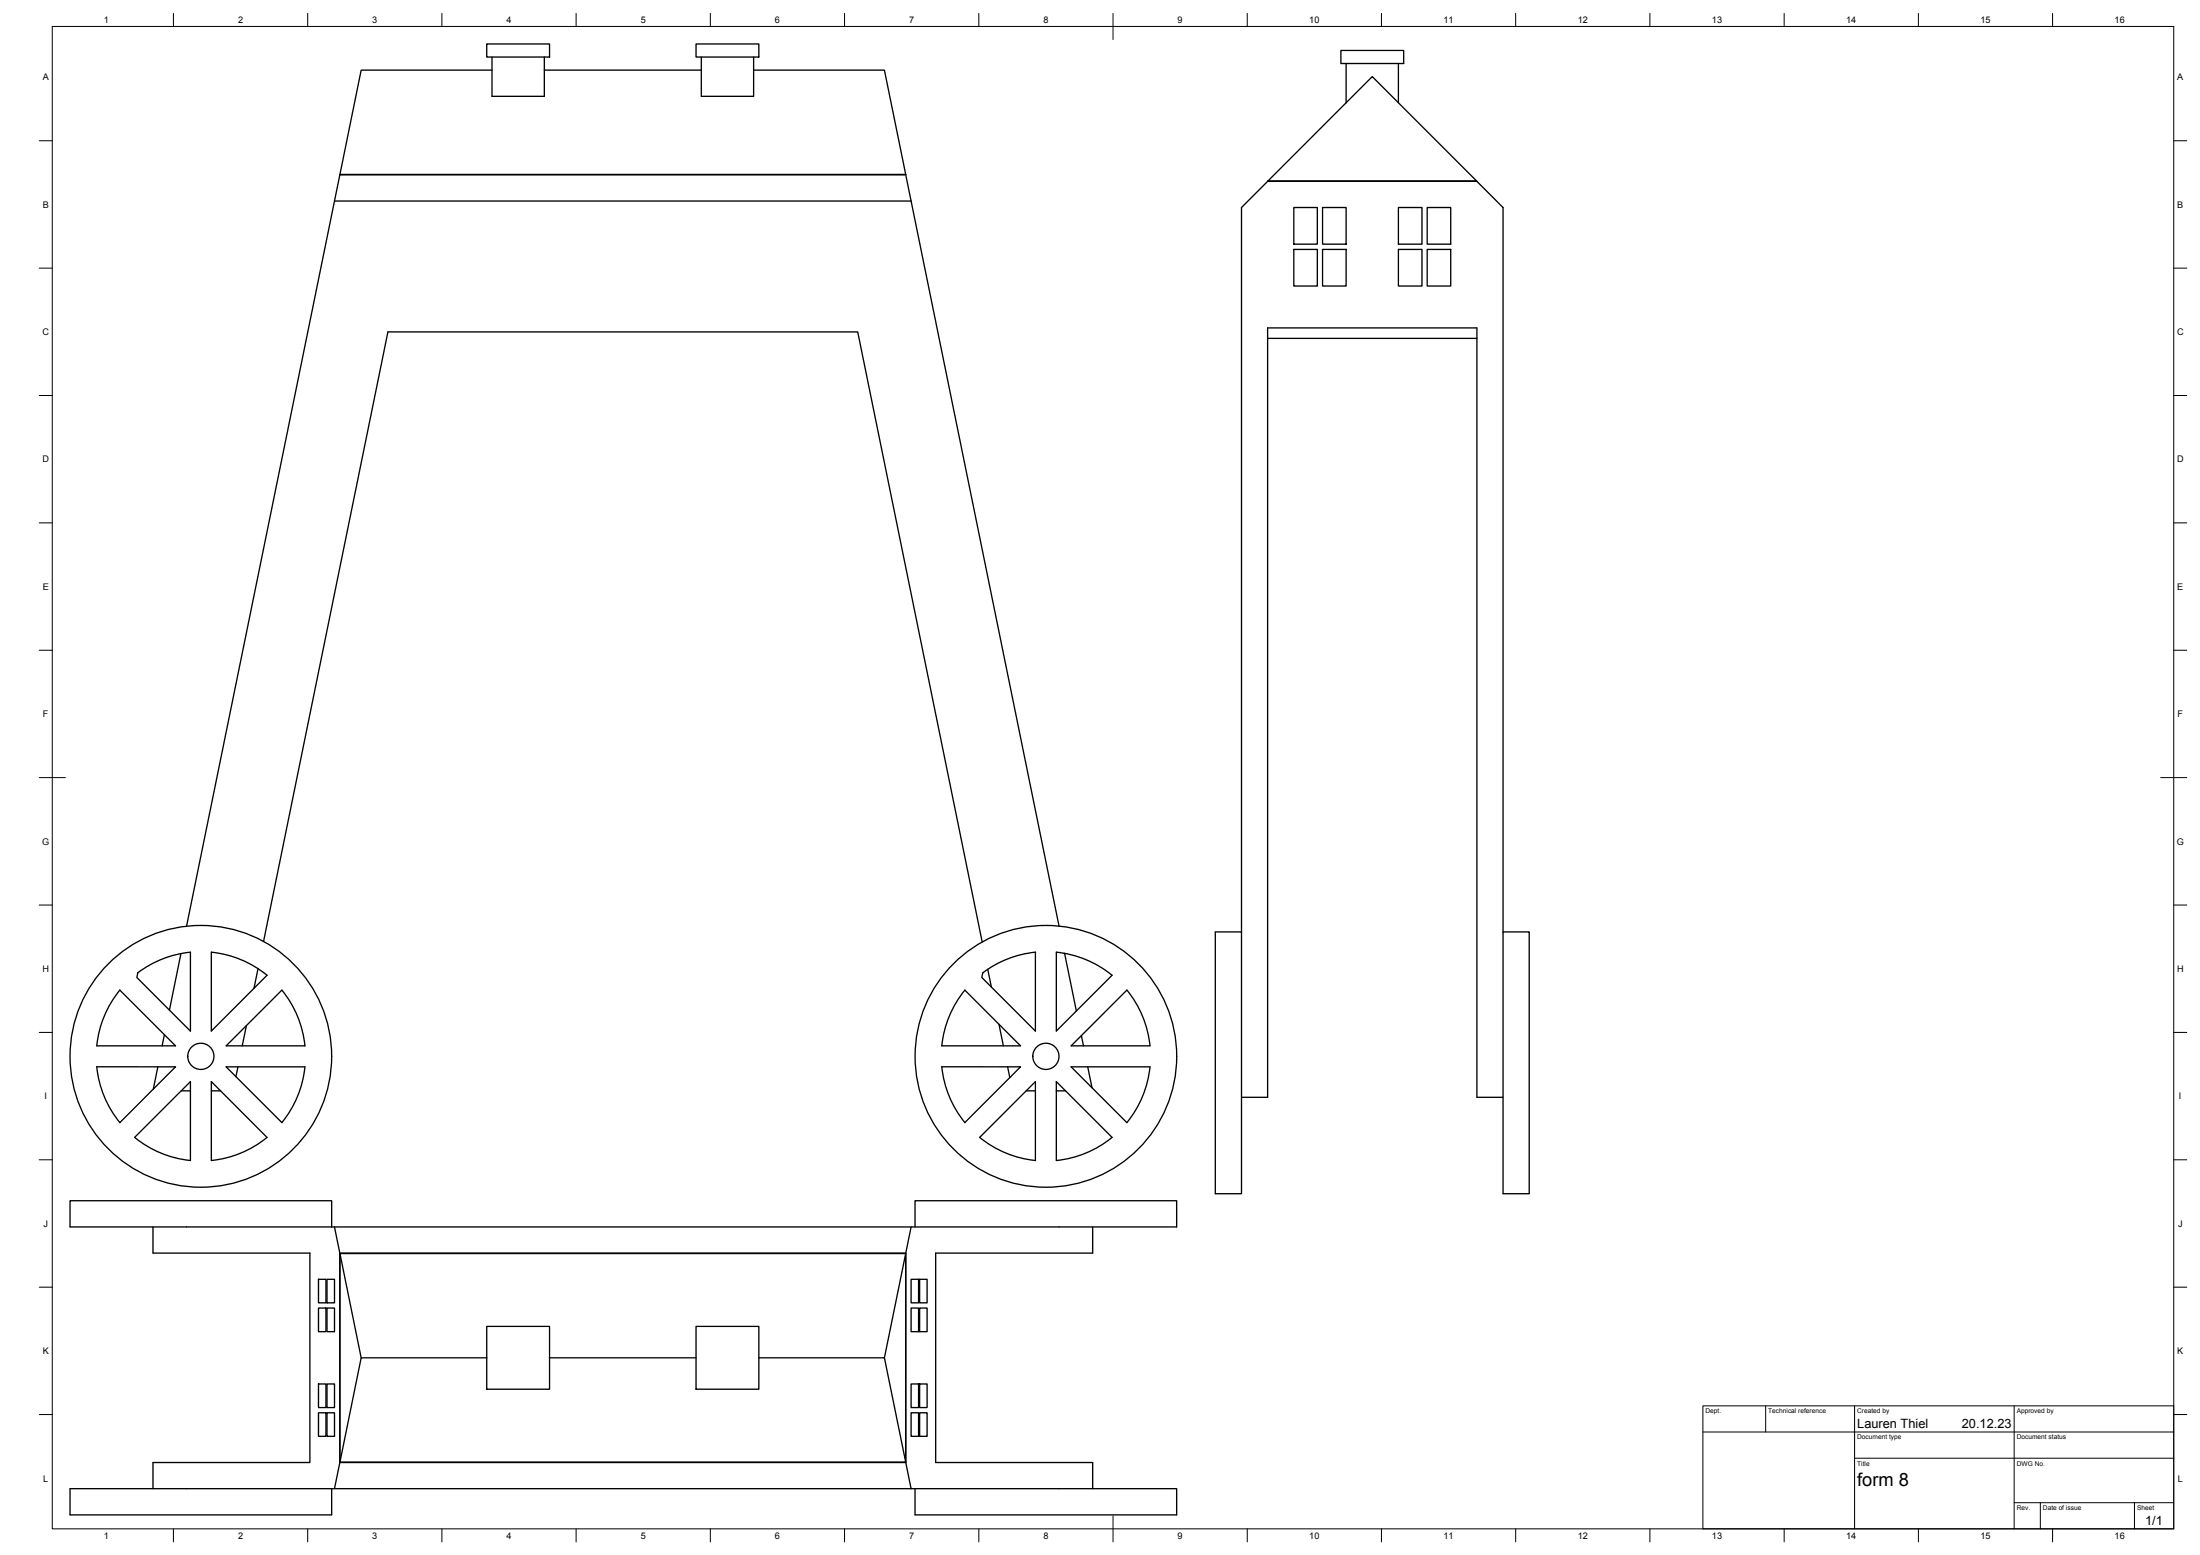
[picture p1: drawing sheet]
<svg xmlns="http://www.w3.org/2000/svg" width="841mm" height="594mm" viewBox="0 0 841 594" stroke-linecap="round" stroke-linejoin="round" font-family="sans-serif">
<!-- layer: Visible -->
<g fill="none" stroke="#000" stroke-width=".51">
<path d="M186.1 16.8h24v5h-24zM266.1 16.8h24v5h-24zM512.6 19.3h24v5h-24zM188.1 26.8h-50l-8.2 40h216.4l-8.2-40h-50M188.1 21.8v15h20v-15M208.1 26.8h60M268.1 21.8v15h20v-15M514.6 24.3v15M524.6 29.3l40 40h-80zM534.6 24.3v15M127.9 76.8l2-10.2h216.3l2.1 10.2M348.3 76.8h-220.4l-56.6 277.1"/>
<path d="M348.3 76.8l56.6 277M494.6 79.3h9v14h-9zM505.6 79.3h9v14h-9zM534.6 79.3h9v14h-9zM545.6 79.3h9v14h-9zM494.6 95.3h9v14h-9zM505.6 95.3h9v14h-9zM534.6 95.3h9v14h-9zM545.6 95.3h9v14h-9zM484.6 129.3h80M100.8 359.7l47.5-232.9h179.6l47.6 233.1M474.6 356h-10v100h10v-376.7l10.2-10.2h79.6l10.2 10.2v376.7h10v-100h-10"/>
<path d="M45.8 378.3l21.3 21.3h-30.1a40 40 0 0 1 8.8-21.3zM52.7 371.6a40 40 0 0 1 20.1-7.8v30.1l-20.5-20.5zM69.2 364.3l-4.4 21.6M80.8 363.8a40 40 0 0 1 21.3 8.8l-21.3 21.3zM98.6 370.1l-1.5 7.5M107.7 378.3a40 40 0 0 1 8.9 21.3h-30.1l21.3-21.3M368.9 378.3a40 40 0 0 0-8.9 21.3h30.1l-21.3-21.3M375.7 371.6a40 40 0 0 1 20.1-7.8v30.1l-20.5-20.5zM377.6 370.3l1.4 6.8M403.8 363.8v30.1l21.3-21.3a40 40 0 0 0-21.3-8.8M407 364.2l4.5 22M430.8 378.3a40 40 0 0 1 8.8 21.3h-30.1l21.3-21.3"/>
<path d="M62.8 395.3l-.8 4.3M94.2 391.8l-1.6 7.8M381.9 391.3l1.7 8.3M413.4 395.6l.8 4M37 407.6h30.1l-21.3 21.3a40.3 40.3 0 0 1-8.8-21.3zM60.3 407.6l-1.7 8.5M69.3 416.7h3.5M80.8 413.2l21.3 21.3a40 40 0 0 1-21.3 8.9zM80.8 416.7h3.5M91 407.6l-.8 3.7M385.2 407.6l.8 4.1M392.3 416.7h3.5"/>
<path d="M395.8 413.2v30.2a40 40 0 0 1-21.3-8.9zM403.8 416.7h3.5M415.8 407.6l1.6 8M474.6 419.2h10v-293.9h80v293.9h10M51.5 434.5a40 40 0 0 0 21.3 8.9v-30.2l-21.3 21.3M107.7 428.9a40 40 0 0 0 8.9-21.3h-30.2l21.4 21.3M368.9 428.9a40.3 40.3 0 0 1-8.9-21.3h30.1l-21.3 21.3M430.8 428.9a40 40 0 0 0 8.8-21.3h-30.1l21.3 21.3M403.8 443.4a40 40 0 0 0 21.3-8.9l-21.3-21.3v30.2M58.5 468.7v10h60v80.1h-60v9.9M126.8 468.7v-10h-100v10h423v-10h-100v10M127.9 468.7l2 10.2v79.7l-2 10.1"/>
<path d="M129.9 478.7v80.1M129.9 478.9h216.3M346.3 478.7v80.1M348.3 468.7l-2.1 10.2v79.7l2.1 10.1M417.7 468.7v10h-60v80.1h60v9.9M121.8 499.7h2.8v9.1h-2.8zM121.8 488.8h2.8v8.9h-2.8zM125 499.7h2.9v9.1h-2.9zM125 488.8h2.9v8.9h-2.9zM348.3 499.7h2.9v9.1h-2.9zM348.3 488.8h2.9v8.9h-2.9zM351.6 499.7h2.8v9.1h-2.8z"/>
<path d="M351.6 488.8h2.8v8.9h-2.8zM138.1 518.7l-8.2-40h216.4l-8.2 40M186.1 518.7h-48l-8.2 40.1h216.4l-8.2-40.1h-48M186.1 506.7h24v24h-24zM210.1 518.7h56M266.1 506.7h24v24h-24zM121.8 539.7h2.8v9h-2.8zM121.8 528.7h2.8v9.1h-2.8zM125 539.7h2.9v9h-2.9zM125 528.7h2.9v9.1h-2.9zM348.3 539.7h2.9v9h-2.9zM348.3 528.7h2.9v9.1h-2.9z"/>
<path d="M351.6 539.7h2.8v9h-2.8zM351.6 528.7h2.8v9.1h-2.8zM129.9 558.6h216.3M126.8 568.7v10.1h-100v-10.1h423v10.1h-100v-10.1"/>
<circle cx="76.8" cy="403.6" r="50"/>
<circle cx="76.8" cy="403.6" r="5"/>
<circle cx="399.8" cy="403.6" r="50"/>
<circle cx="399.8" cy="403.6" r="5"/>
</g>
<!-- layer: BORDER -->
<g fill="none" stroke="#000" stroke-width=".38">
<path d="M20 10.1h811v574h-811zM66.3 5.1v5M117.6 5.1v5M168.9 5.1v5M220.2 5.1v5M271.5 5.1v5M322.9 5.1v5M374.2 5.1v5M425.5 5.1v10M476.8 5.1v5M528.1 5.1v5M579.4 5.1v5"/>
<path d="M630.7 5.1v5M682.1 5.1v5M733.4 5.1v5M784.7 5.1v5M15 53.8h5M831 53.8h5M15 102.4h5M831 102.4h5M15 151.1h5M831 151.1h5M15 199.8h5M831 199.8h5"/>
<path d="M15 248.4h5M831 248.4h5M15 297.1h10M826 297.1h10M15 345.8h5M831 345.8h5M15 394.4h5M831 394.4h5M15 443.1h5M831 443.1h5M15 491.8h5M831 491.8h5"/>
<path d="M15 540.4h5M831 540.4h5M425.5 579.1v10M66.3 584.1v5M117.6 584.1v5M168.9 584.1v5M220.2 584.1v5M271.5 584.1v5M322.9 584.1v5M374.2 584.1v5M476.8 584.1v5M528.1 584.1v5"/>
<path d="M579.4 584.1v5M630.7 584.1v5M682.1 584.1v5M733.4 584.1v5M784.7 584.1v5"/>
</g>
<!-- layer: TITLEBLOCK -->
<path d="M651 537.1h180v47h-180zM675 537.1v10M709 537.1v47M770 537.1v47M651 547.1h180M709 557.1h122M770 574.1h61M780 574.1v10M816 574.1v10" fill="none" stroke="#000" stroke-width=".38"/>
<text font-size="7" x="710" y="567.6">form 8</text>
<g font-size="4.9">
<text x="710" y="545.6">Lauren Thiel</text>
<text x="750" y="545.6">20.12.23</text>
<text x="820.1" y="582.7">1/1</text>
</g>
<g font-size="3.5">
<text x="39.7" y="8.9">1</text>
<text x="91" y="8.9">2</text>
<text x="142.3" y="8.8">3</text>
<text x="193.6" y="8.9">4</text>
<text x="244.9" y="8.8">5</text>
<text x="296.2" y="8.8">6</text>
<text x="347.6" y="8.8">7</text>
<text x="398.9" y="8.8">8</text>
<text x="450.2" y="8.8">9</text>
<text x="500.5" y="8.8">10</text>
<text x="551.8" y="8.9">11</text>
<text x="603.1" y="8.9">12</text>
<text x="654.5" y="8.8">13</text>
<text x="705.8" y="8.9">14</text>
<text x="757.1" y="8.8">15</text>
<text x="808.4" y="8.8">16</text>
<text x="16.3" y="30.7">A</text>
<text x="832.3" y="30.7">A</text>
<text x="16.3" y="79.3">B</text>
<text x="832.3" y="79.3">B</text>
<text x="16.2" y="128">C</text>
<text x="832.2" y="128">C</text>
<text x="16.2" y="176.7">D</text>
<text x="832.2" y="176.7">D</text>
<text x="16.3" y="225.4">E</text>
<text x="832.3" y="225.4">E</text>
<text x="16.4" y="274">F</text>
<text x="832.4" y="274">F</text>
<text x="16.1" y="322.7">G</text>
<text x="832.1" y="322.7">G</text>
<text x="16.2" y="371.3">H</text>
<text x="832.2" y="371.3">H</text>
<text x="17" y="420">I</text>
<text x="833" y="420">I</text>
<text x="16.6" y="468.7">J</text>
<text x="832.6" y="468.7">J</text>
<text x="16.3" y="517.3">K</text>
<text x="832.3" y="517.3">K</text>
<text x="16.5" y="566">L</text>
<text x="832.5" y="566">L</text>
<text x="39.7" y="587.8">1</text>
<text x="91" y="587.8">2</text>
<text x="142.3" y="587.8">3</text>
<text x="193.6" y="587.8">4</text>
<text x="244.9" y="587.8">5</text>
<text x="296.2" y="587.8">6</text>
<text x="347.6" y="587.8">7</text>
<text x="398.9" y="587.8">8</text>
<text x="450.2" y="587.8">9</text>
<text x="500.5" y="587.8">10</text>
<text x="551.8" y="587.8">11</text>
<text x="603.1" y="587.8">12</text>
<text x="654.5" y="587.8">13</text>
<text x="705.8" y="587.8">14</text>
<text x="757.1" y="587.8">15</text>
<text x="808.4" y="587.8">16</text>
</g>
<g font-size="2.5">
<text x="652" y="539.9">Dept.</text>
<text x="676" y="539.9">Technical reference</text>
<text x="710" y="539.9">Created by</text>
<text x="771" y="539.9">Approved by</text>
<text x="710" y="549.9">Document type</text>
<text x="771" y="549.9">Document status</text>
<text x="710" y="559.9">Title</text>
<text x="771" y="559.9">DWG No.</text>
<text x="771" y="576.9">Rev.</text>
<text x="781" y="576.9">Date of issue</text>
<text x="817" y="576.9">Sheet</text>
</g>
</svg>
